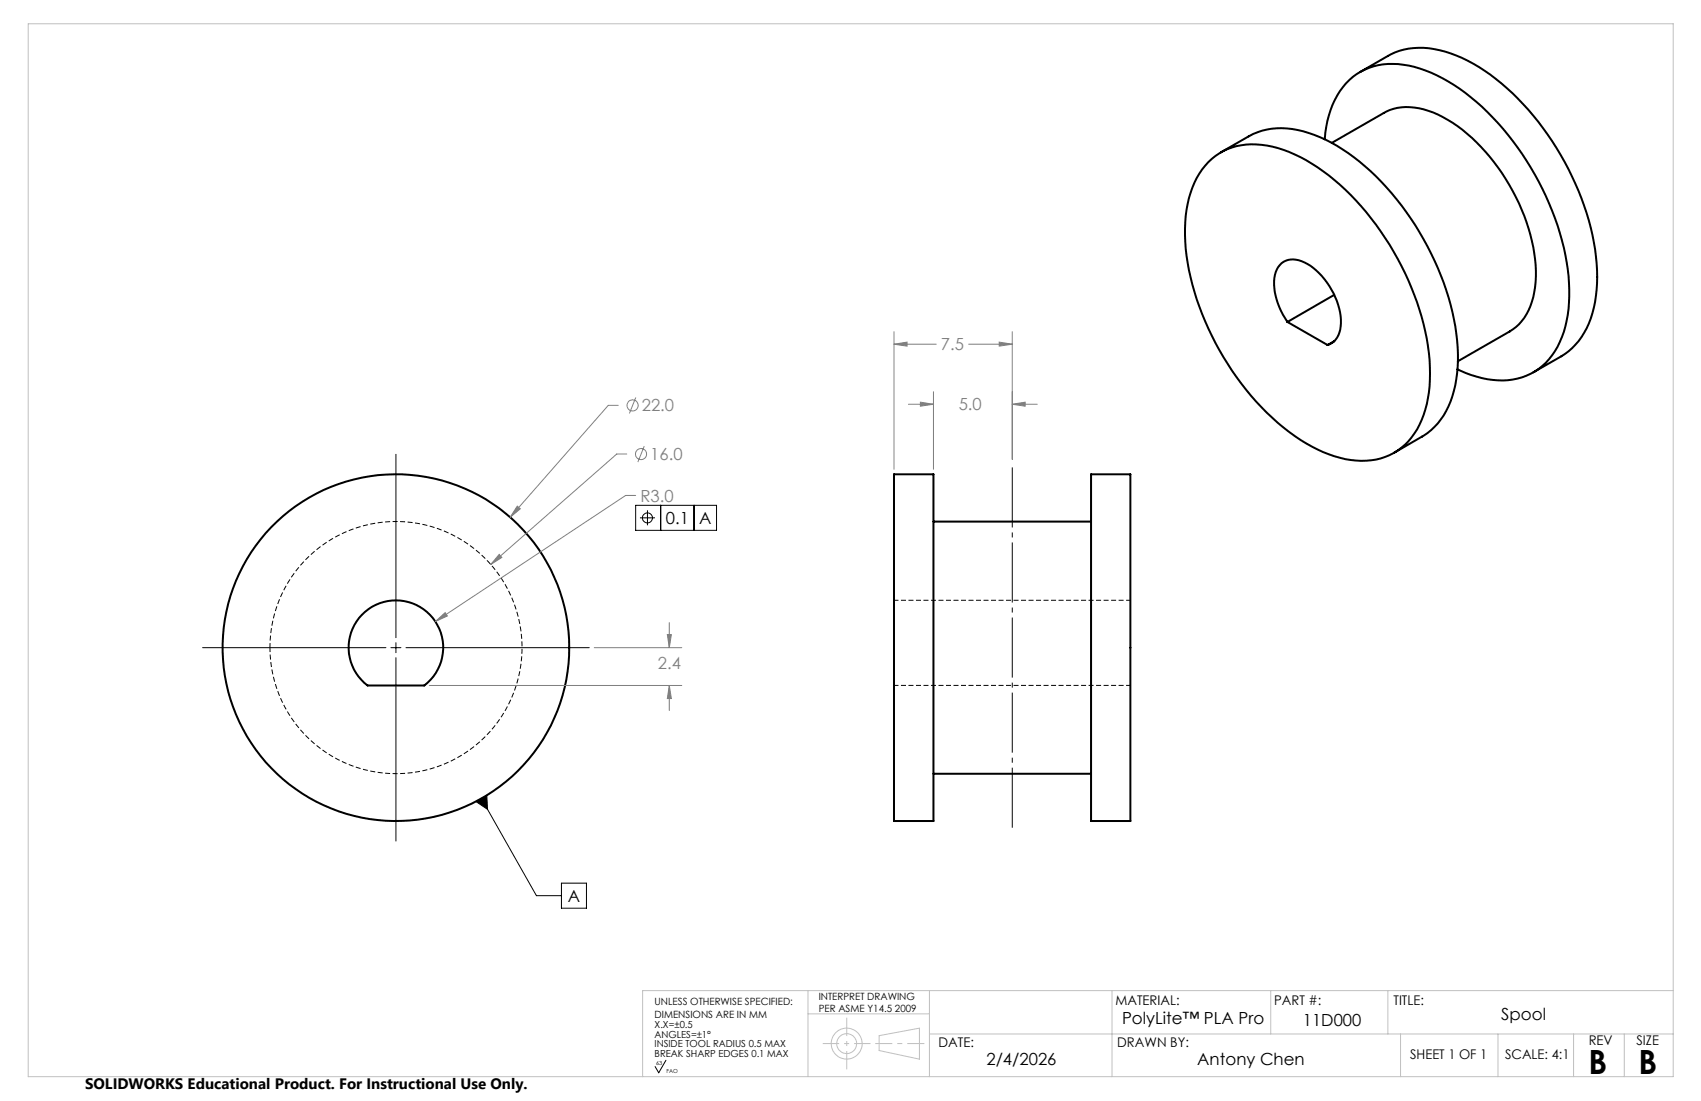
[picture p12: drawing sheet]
<svg xmlns="http://www.w3.org/2000/svg" width="432mm" height="279mm" viewBox="0 0 432 279" stroke-linecap="round" stroke-linejoin="round" font-family="sans-serif">
<path d="M68.5 164.3a32 32 0 0 1 47.5-28 32 32 0 0 1 1.5 55.1 32 32 0 0 1-48.9-25.3l-.1-1.8" fill="none" stroke="#000" stroke-width=".25" stroke-dasharray="1.3 .6" stroke-dashoffset=".1" stroke-linecap="butt"/>
<g fill="none" stroke="#000" stroke-width=".51">
<path d="M345.3 18.3l7.1-4.1a18.7 18.7 0 0 1 15.8-.7 49.2 49.2 0 0 1 21.1 15.9 71.3 71.3 0 0 1 15.8 35.7 33.4 33.4 0 0 1-2.3 18.2 17.2 17.2 0 0 1-6.5 7.1l-7 4.1M309.9 38.7l7.1-4.1a18 18 0 0 1 15.1-.9 47.8 47.8 0 0 1 21.2 15.3 70.1 70.1 0 0 1 16.7 39.1 28.3 28.3 0 0 1-4.3 18.4l-1.6 1.8-1.8 1.6-8.4 5M336.3 35.3a22 22 0 0 1 7.1-15.8 17.2 17.2 0 0 1 15.6-2.5 45.5 45.5 0 0 1 21.3 14.2 71.4 71.4 0 0 1 17.9 38.9 30.9 30.9 0 0 1-3.5 19 16 16 0 0 1-17.1 7.1l-4.2-1.1-3.4-1.4M338.1 36.3l13.2-7.6a14.2 14.2 0 0 1 12.6-.1 41.9 41.9 0 0 1 18.3 16.8 45.8 45.8 0 0 1 7.6 26.1 16.4 16.4 0 0 1-5 11.5l-1.5 1.1-13.2 7.6M306.7 41.1a16.2 16.2 0 0 1 14.9-4.2 40.2 40.2 0 0 1 19.9 11.3 71.5 71.5 0 0 1 21.4 43.1 29.9 29.9 0 0 1-3.9 18.7 15.7 15.7 0 0 1-16.1 6.7 38.6 38.6 0 0 1-19.9-10.7 71.4 71.4 0 0 1-22-42.9 30.9 30.9 0 0 1 3.4-19zM338.7 74.8l-11.9 6.9M326.8 81.7a16.6 16.6 0 0 1-3.2-11.9 4.7 4.7 0 0 1 6.8-3.5 17.6 17.6 0 0 1 9.3 11.1 9.9 9.9 0 0 1-.6 8.8 4.1 4.1 0 0 1-2.1 1.4M326.8 81.7l10.2 5.9M338.7 86.6l-1.7 1M226.9 120.4h10.1v88h-10.1zM237 132.4h40M277 120.4h9.9v88h-9.9z"/>
<path d="M91.9 156a12 12 0 0 1 17.6 .4 12 12 0 0 1-1.8 17.6h-14.4a12 12 0 0 1-1.4-18zM237 196.4h40"/>
<circle cx="100.5" cy="164.4" r="44"/>
</g>
<path d="M287 152.3h-60M227 173.9h60" fill="none" stroke="#000" stroke-width=".25" stroke-dasharray="1.3 .6" stroke-dashoffset=".2" stroke-linecap="butt"/>
<g fill="none" stroke="#808080" stroke-width=".25">
<path d="M226.9 87.3l3.4-.5v1zM226.9 84.2v34.9M226.9 87.3h10.8M237 99.4v19.7M245.9 87.3h11.1M253.6 86.8l3.4 .5-3.4 .5zM257 84.2v32.4M157 102.9h-2.6l-24.9 28.4M159.1 115.2h-2.5l-32 28.1M161.4 100.9l-1.6 4M163.5 113.2l-1.6 4.1M230.6 102.6h6.4"/>
<path d="M233.6 102.1l3.4 .5-3.4 .5zM257 102.6l3.2-.5v1zM257 102.6h6.3M131.3 128.4l.8 .7-2.6 2.2zM161.4 125.7h-2.6l-48.3 32M110.5 157.7l2.5-2.2 .6 .8zM126.7 140.7l.7 .8-2.8 1.8zM169.9 158v6.4M109 174h64.1M150.8 164.4h22.3M169.4 161h1l-.5 3.4zM169.9 174l.5 3.3h-1z"/>
<path d="M169.9 174v6.3"/>
<circle cx="160.6" cy="102.9" r="1.41"/>
<circle cx="162.7" cy="115.2" r="1.41"/>
</g>
<g fill="none" stroke="#000" stroke-width=".25">
<path d="M100.5 115.3v46.5M161.4 128.2h20.5v6.4h-20.5zM162.5 131.4h3.8M164.4 129.5v3.8M167.7 128.2v6.4M176.2 128.2v6.4M51.4 164.4h46.6M99.2 164.4h2.6M100.5 163.1v2.5M100.5 166.9v46.5M103 164.4h46.6M120.8 203.4l2.8-1.5 .2 3.5z"/>
<path d="M122.2 202.6l14 24.7h6.3M142.5 224.1h6.4v6.4h-6.4zM169.1 269.1l-1.9 3.1-.9-1.5"/>
<circle cx="164.4" cy="131.4" r="1.27"/>
</g>
<g fill="none" stroke="#c0c0c0" stroke-width=".25">
<path d="M7.2 6h417.5v267.2h-417.5zM205.1 251.4v21.7M205.1 257.3h30.8M235.9 251.4v21.8M282.3 251.4v21.8M322.6 251.4v11M352.3 251.4v11M424.7 251.4h-261.6v21.8M223.2 262.8l10.2-1.9v7.9l-10.2-2.2zM235.9 262.4h188.8M355.5 262.4v10.8M380.3 262.4v10.8"/>
<path d="M399.5 262.4v10.8M412.3 262.4v10.8"/>
<circle cx="214.9" cy="264.8" r="3.9"/>
<circle cx="214.9" cy="264.8" r="2.52"/>
</g>
<path d="M257 210.9v-93.1" fill="none" stroke="#000" stroke-width=".25" stroke-dasharray="15.2 1.3 1.3 1.3" stroke-dashoffset="-.8" stroke-linecap="butt"/>
<path d="M214.9 258.3v13.1" fill="none" stroke="#c0c0c0" stroke-width=".25" stroke-dasharray="15.2 1.3 1.3 1.3" stroke-dashoffset="10.6" stroke-linecap="butt"/>
<path d="M208.9 264.8h12.1" fill="none" stroke="#c0c0c0" stroke-width=".25" stroke-dasharray="15.2 1.3 1.3 1.3" stroke-dashoffset="11.1" stroke-linecap="butt"/>
<path d="M222.2 264.8h12.4" fill="none" stroke="#c0c0c0" stroke-width=".25" stroke-dasharray="15.2 1.3 1.3 1.3" stroke-dashoffset="10.9" stroke-linecap="butt"/>
<path d="M120.8 203.4l2.8-1.5 .2 3.5z" fill="#000"/>
<path d="M110.5 157.7l3.1-1.4-.6-.8zM169.4 161h1l-.5 3.4zM169.9 174l.5 3.3h-1zM131.3 128.4l-1.8 2.9 2.6-2.2zM126.7 140.7l-2.1 2.6 2.8-1.8zM257 102.6l3.2-.5v1zM233.6 102.1l3.4 .5-3.4 .5zM253.6 86.8l3.4 .5-3.4 .5zM226.9 87.3l3.4-.5v1z" fill="#808080"/>
<g font-size="8.5">
<text x="403.2" y="272.6">B</text>
<text x="415.9" y="272.6">B</text>
</g>
<g font-size="4.2" fill="#808080">
<text x="238.9" y="88.9">7.5</text>
<text x="162.9" y="104.4">22.0</text>
<text x="243.4" y="104.2">5.0</text>
<text x="165.1" y="116.8">16.0</text>
<text x="162.6" y="127.3">R3.0</text>
<text x="167" y="169.7">2.4</text>
</g>
<g font-size="4.2">
<text x="169" y="133">0.1</text>
<text x="177.5" y="133">A</text>
<text x="144.1" y="228.9">A</text>
<text x="284.8" y="259.9">PolyLite™ PLA Pro</text>
<text x="330.7" y="260.3">11D000</text>
<text x="381.1" y="258.9">Spool</text>
<text x="250.4" y="270.4">2/4/2026</text>
<text x="303.9" y="270.4">Antony Chen</text>
</g>
<text font-size="3.8" x="21.6" y="276.3">SOLIDWORKS Educational Product. For Instructional Use Only.</text>
<g font-size="3.4">
<text x="283.1" y="255">MATERIAL:</text>
<text x="323.4" y="255">PART #:</text>
<text x="353.8" y="255">TITLE:</text>
<text x="238.3" y="265.8">DATE:</text>
<text x="283.6" y="265.8">DRAWN BY:</text>
<text x="358" y="268.8">SHEET 1 OF 1</text>
<text x="382.1" y="268.8">SCALE: 4:1</text>
<text x="403.3" y="265.2">REV</text>
<text x="415.4" y="265.2">SIZE</text>
</g>
<g font-size="2.5">
<text x="166.2" y="255.1">UNLESS OTHERWISE SPECIFIED:</text>
<text x="207.8" y="253.8">INTERPRET DRAWING</text>
<text x="207.8" y="256.7">PER ASME Y14.5 2009</text>
<text x="166.2" y="258.4">DIMENSIONS ARE IN MM</text>
<text x="166.2" y="260.9">X.X=±0.5</text>
<text x="166.2" y="263.4">ANGLES=±1°</text>
<text x="166.2" y="265.8">INSIDE TOOL RADIUS 0.5 MAX</text>
<text x="166.2" y="268.3">BREAK SHARP EDGES 0.1 MAX</text>
</g>
<g font-size="1.4">
<text x="166.6" y="270.3">63</text>
<text x="169.2" y="272.2">FAO</text>
</g>
</svg>
